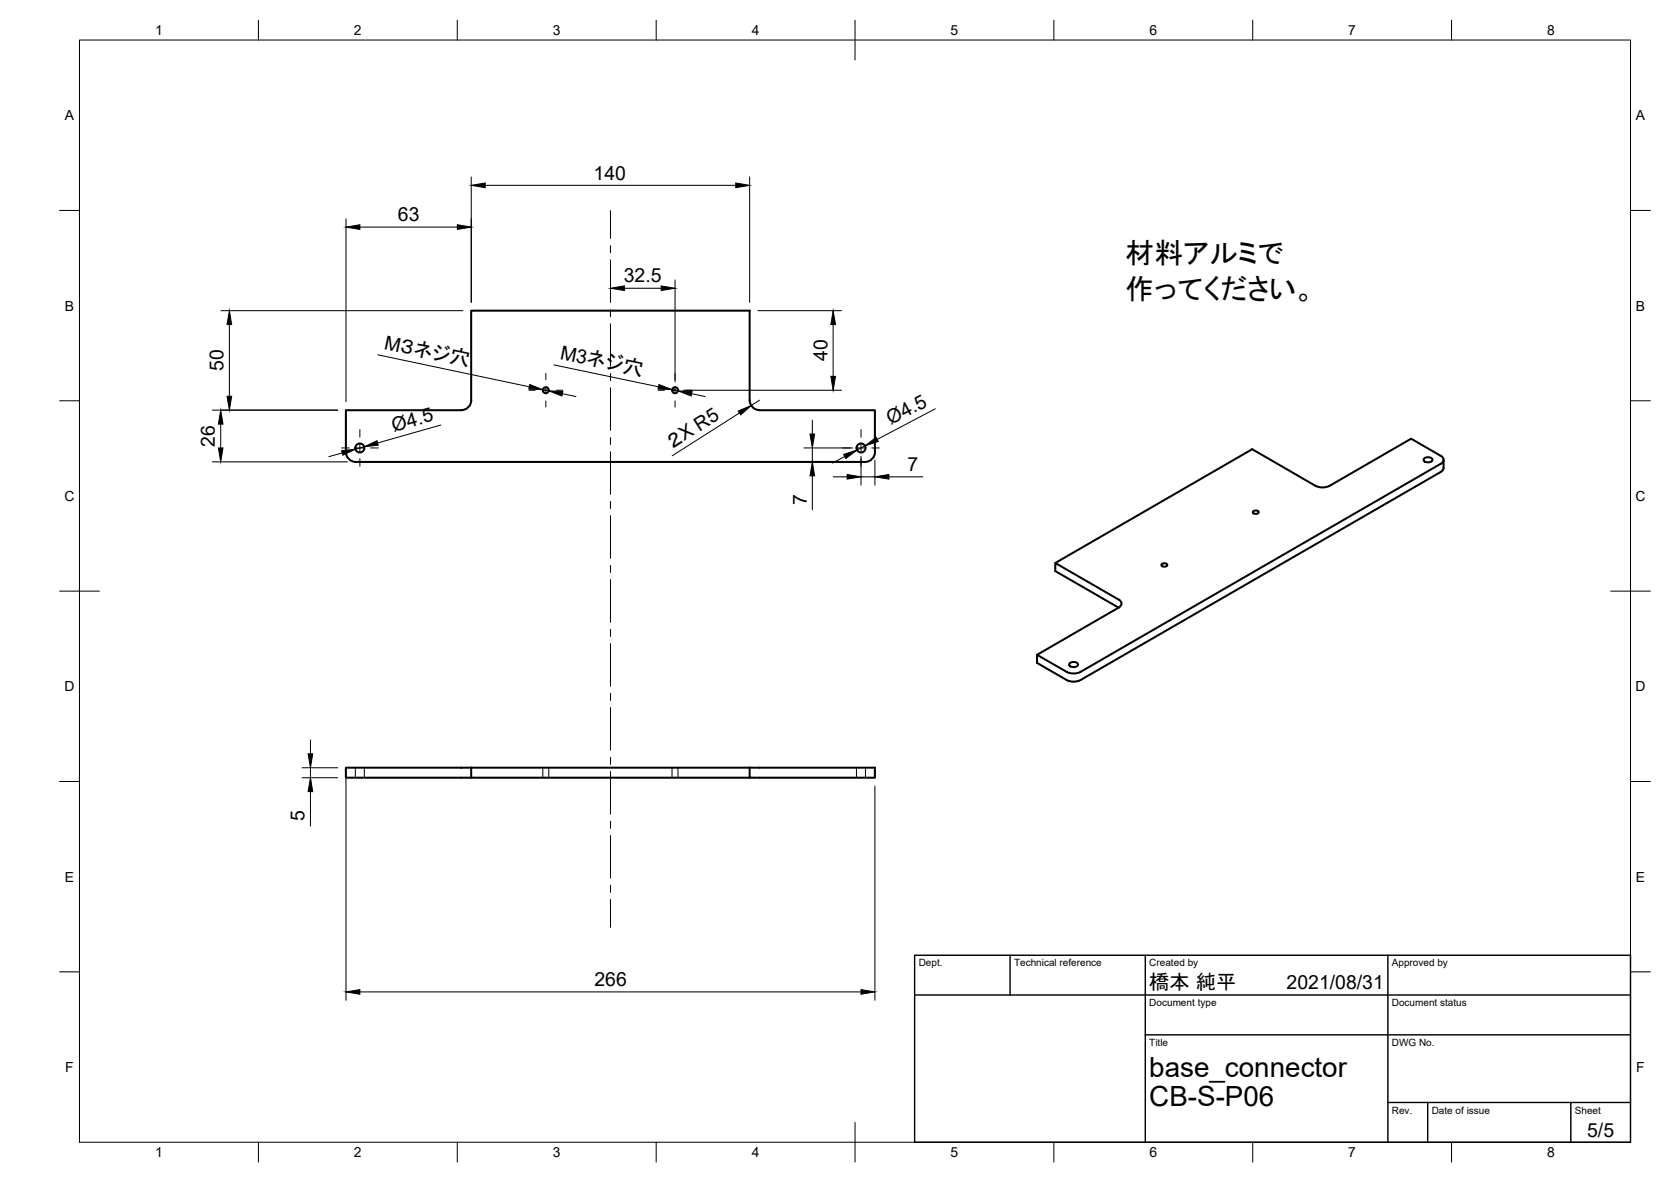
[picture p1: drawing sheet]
<svg xmlns="http://www.w3.org/2000/svg" width="420mm" height="297mm" viewBox="0 0 420 297" stroke-linecap="round" stroke-linejoin="round" font-family="sans-serif">
<g fill="none" stroke="#000" stroke-width=".51">
<path d="M89.5 116.1h128a2.48 2.48 0 0 0 2.5-2.5v-10.5h-29a2.51 2.51 0 0 1-2.5-2.5v-22.5h-70v22.5a2.47 2.47 0 0 1-2.5 2.5h-29v10.5a2.51 2.51 0 0 0 2.5 2.5M358 115.3a1.42 1.42 0 0 1 2.2 .2 1.32 1.32 0 0 1-2.3 0zM362.2 114.5l-7.4-4.3-20.5 11.9a3.9 3.9 0 0 1-3.5 0l-15.9-9.2-49.6 28.6M362.2 118.6l-90.5 52.3a3.9 3.9 0 0 1-3.5 0l-7.4-4.3v-2l20.5-11.9-16-9.2v-2l16 9.2M362.2 116.6l-90.5 52.2a3.9 3.9 0 0 1-3.5 0l-7.4-4.2M362.3 114.5a1.08 1.08 0 0 1 .7 1 1.08 1.08 0 0 1-.7 1.1M363 115.6v2M363 117.6l-.2 .5-.5 .5M315.2 128.4l.6-.1a.58 .58 0 0 1 .7 .5l-.7 .3a.58 .58 0 0 1-.8-.5zM281.3 150.7a1.08 1.08 0 0 1 .7 1 1.08 1.08 0 0 1-.7 1M292.2 141.7l.6-.2a.58 .58 0 0 1 .7 .6l-.7 .3a.58 .58 0 0 1-.8-.5zM268.9 166.8a1.42 1.42 0 0 1 2.2 .2 1.32 1.32 0 0 1-2.3 0z"/>
<path d="M118.5 192.9h-31.5v2.5h31.5M118.5 192.9v2.5h70M118.5 192.9h70M188.5 192.9h31.5v2.5h-31.5z"/>
<circle cx="137.2" cy="98.1" r=".75"/>
<circle cx="169.7" cy="98.1" r=".75"/>
<circle cx="90.5" cy="112.6" r="1.13"/>
<circle cx="216.5" cy="112.6" r="1.13"/>
</g>
<g fill="none" stroke="#000" stroke-width=".25">
<path d="M20 10.1h390v276.9h-390zM65 5.1v5M115 5.1v5M165 5.1v5M215 5.1v10M265 5.1v5M315 5.1v5M365 5.1v5M15 52.9h5M87 55v46M90.5 57.1h24.5M118.5 44.5v31.5"/>
<path d="M122 46.6h63M153.5 52.9v7M188.5 44.5v31.5M410 52.9h5M55.6 78.1h60.8M153.5 61.7v1.8M153.5 65.3v10.7M153.5 77.8v1.8M157 72.4h9.2M169.7 70.3v25.7M190.6 78.1h21M57.7 81.6v18"/>
<path d="M95 89.2l38.1 8M133 98.1h1.6M136.4 98.1h1.7M136.5 97.9l1.5 .3M137.2 93.8v1.6M137.2 97.2v1.8M139.3 91.7l26.3 5.5M139.9 98.1h1.6M141.4 98.9l3.4 .8M153.5 81.4v10.7M153.5 93.9v1.8M153.5 97.4v10.7"/>
<path d="M165.5 98.1h1.6M168.8 98.1h1.8M169 97.9l1.5 .3M169.7 97.2v1.8M171.9 98.1h39.7M173.9 98.9l3.4 .8M209.5 81.6v13M15 100.7h5M53.4 103.1h31.5M53.4 116.1h34M55.5 106.6v6M85.9 112.6h1.9"/>
<path d="M86 113.8l-3.3 1M89.6 112.6h1.8M90.5 108v1.9M90.5 111.7v1.8M90.5 115.3v1.9M91.6 112.3l-2.2 .6M93.2 112.6h1.9M110.8 106.8l-15.8 4.5M137.2 100.8v1.5M153.5 109.9v1.8M153.5 113.5v10.7M169.7 100.8v1.5"/>
<path d="M185.9 103.8l-16.9 10.7M191 100.6l-2.1 1.3M202.1 116.1h.2M202.1 112.6h12.3M204.3 105.6v3.5M204.3 112.6v3.5M204.3 119.6v8.5M209.5 119.8h3.5M212.4 114.7l-3.1 1.7M215.6 112.6h1.8M216.5 108v1.9M216.5 111.7v1.8"/>
<path d="M216.5 114.7v7.2M216.5 119.8h3.5M217.5 112l-2 1.1M219.2 112.6h1.9M220 115.7v6.2M223.5 119.8h8.6M235.2 102.7l-14.6 7.7M410 100.7h5M153.5 126v1.8M153.5 129.6v10.7M15 148.6h10M153.5 142.1v1.8"/>
<path d="M153.5 145.7v10.7M153.5 158.2v1.7M405 148.6h10M153.5 161.7v10.8M153.5 174.2v1.8M153.5 177.8v10.7M15 196.4h5M76 192.9h8.9M76 195.4h8.9M78.1 185.9v3.5M78.1 192.9v2.5M78.1 198.9v8.7"/>
<path d="M87 195v56.4M89.3 192.9v2.5M91.6 192.9v2.5M136.5 192.9v2.5M138 192.9v2.5M153.5 190.3v1.8M153.5 193.9v10.7M169 192.9v2.5M170.5 192.9v2.5M215.3 192.9v2.5M217.6 192.9v2.5M220 197.5v53.9"/>
<path d="M410 196.4h5M153.5 206.4v1.8M153.5 210v10.7M153.5 222.4v1.8M153.5 226v7M15 244.2h5M90.5 249.3h126M410 244.2h5M65 287v5M115 287v5M165 287v5M215 282.1v9.9"/>
<path d="M265 287v5M315 287v5M365 287v5"/>
</g>
<path d="M230 240.1h180v46.9h-180zM230 250h180M254 240.1v9.9M288 240.1v46.9M349 240.1v46.9M288 260.1h122M349 277.1h61M359 277.1v9.9M395 277.1v9.9" fill="none" stroke="#000" stroke-width=".36"/>
<g fill="#000" stroke="#000" stroke-width=".25">
<path d="M87 57.1l3.5-.6v1.2zM115 56.5l3.5 .6-3.5 .6zM118.5 46.6l3.5-.6v1.2zM185 46l3.5 .6-3.5 .6zM153.5 72.4l3.5-.6v1.2zM166.2 71.8l3.5 .6-3.5 .6zM57.1 99.6h1.2l-.6 3.5zM57.7 78.1l.6 3.5h-1.2zM133.2 96.6l3.3 1.3-3.5-.1zM138 98.2l3.5 .2-.2 1.1zM165.7 96.6l3.3 1.3-3.5-.1zM170.5 98.2l3.5 .2-.2 1.1z"/>
<path d="M208.9 94.6h1.2l-.6 3.5zM209.5 78.1l.6 3.5h-1.2zM55.5 103.1l.6 3.5h-1.2zM54.9 112.6h1.2l-.6 3.5zM85.9 113.3l3.5-.4-3.2 1.5zM91.6 112.3l3.2-1.5 .3 1.1zM185.6 103.3l3.3-1.4-2.7 2.4zM203.7 109.1h1.1l-.5 3.5zM204.3 116.1l.5 3.5h-1.1zM212.1 114.2l3.4-1.1-2.8 2.1zM213 119.2l3.5 .6-3.5 .6zM217.5 112l2.8-2.1 .6 1z"/>
<path d="M220 119.8l3.5-.6v1.2zM77.5 189.4h1.1l-.5 3.5zM78.1 195.4l.5 3.5h-1.1zM87 249.3l3.5-.6v1.2zM216.5 248.7l3.5 .6-3.5 .6z"/>
</g>
<g font-size="7.3">
<text x="283" y="66.1">材料アルミで</text>
<text x="282.9" y="75.3">作ってください。</text>
</g>
<g font-size="7">
<text x="289" y="270.6">base_connector</text>
<text x="289" y="278.1">CB-S-P06</text>
</g>
<g font-size="5.1">
<text x="169.1" y="112.8" transform="rotate(-32 169.1 112.8)">２X R5</text>
<text x="289" y="248.5">橋本 純平</text>
</g>
<g font-size="4.9">
<text x="149.3" y="45.1">140</text>
<text x="100.1" y="55.6">63</text>
<text x="156.8" y="71">32.5</text>
<text x="96.4" y="87.6" transform="rotate(12 96.4 87.6)">M３ネジ穴</text>
<text x="56.2" y="93.3" transform="rotate(-90 56.2 93.3)">50</text>
<text x="140.7" y="90.1" transform="rotate(12 140.7 90.1)">M3ネジ穴</text>
<text x="208" y="90.7" transform="rotate(-90 208 90.7)">40</text>
<text x="224" y="106.9" transform="rotate(-28 224 106.9)">Ø4.5</text>
<text x="54" y="112.3" transform="rotate(-90 54 112.3)">26</text>
<text x="99.1" y="108.5" transform="rotate(-16 99.1 108.5)">Ø4.5</text>
<text x="228.2" y="118.4">7</text>
<text x="202.9" y="127" transform="rotate(-90 202.9 127)">7</text>
<text x="76.6" y="206.4" transform="rotate(-90 76.6 206.4)">5</text>
<text x="149.5" y="247.8">266</text>
<text x="323.5" y="248.5">2021/08/31</text>
<text x="399.1" y="285.7">5/5</text>
</g>
<g font-size="3.5">
<text x="39" y="8.8">1</text>
<text x="89" y="8.8">2</text>
<text x="139" y="8.8">3</text>
<text x="189" y="8.8">4</text>
<text x="239" y="8.8">5</text>
<text x="289" y="8.8">6</text>
<text x="339" y="8.8">7</text>
<text x="389" y="8.8">8</text>
<text x="16.3" y="30.2">A</text>
<text x="411.3" y="30.2">A</text>
<text x="16.3" y="78">B</text>
<text x="411.3" y="78">B</text>
<text x="16.2" y="125.9">C</text>
<text x="411.2" y="125.9">C</text>
<text x="16.2" y="173.7">D</text>
<text x="411.2" y="173.7">D</text>
<text x="16.3" y="221.6">E</text>
<text x="411.3" y="221.6">E</text>
<text x="16.4" y="269.4">F</text>
<text x="411.4" y="269.4">F</text>
<text x="39" y="290.8">1</text>
<text x="89" y="290.8">2</text>
<text x="139" y="290.8">3</text>
<text x="189" y="290.8">4</text>
<text x="239" y="290.8">5</text>
<text x="289" y="290.8">6</text>
<text x="339" y="290.8">7</text>
<text x="389" y="290.8">8</text>
</g>
<g font-size="2.5">
<text x="231" y="242.9">Dept.</text>
<text x="255" y="242.9">Technical reference</text>
<text x="289" y="242.9">Created by</text>
<text x="350" y="242.9">Approved by</text>
<text x="289" y="252.8">Document type</text>
<text x="350" y="252.8">Document status</text>
<text x="289" y="262.9">Title</text>
<text x="350" y="262.9">DWG No.</text>
<text x="350" y="279.9">Rev.</text>
<text x="360" y="279.9">Date of issue</text>
<text x="396" y="279.9">Sheet</text>
</g>
</svg>
